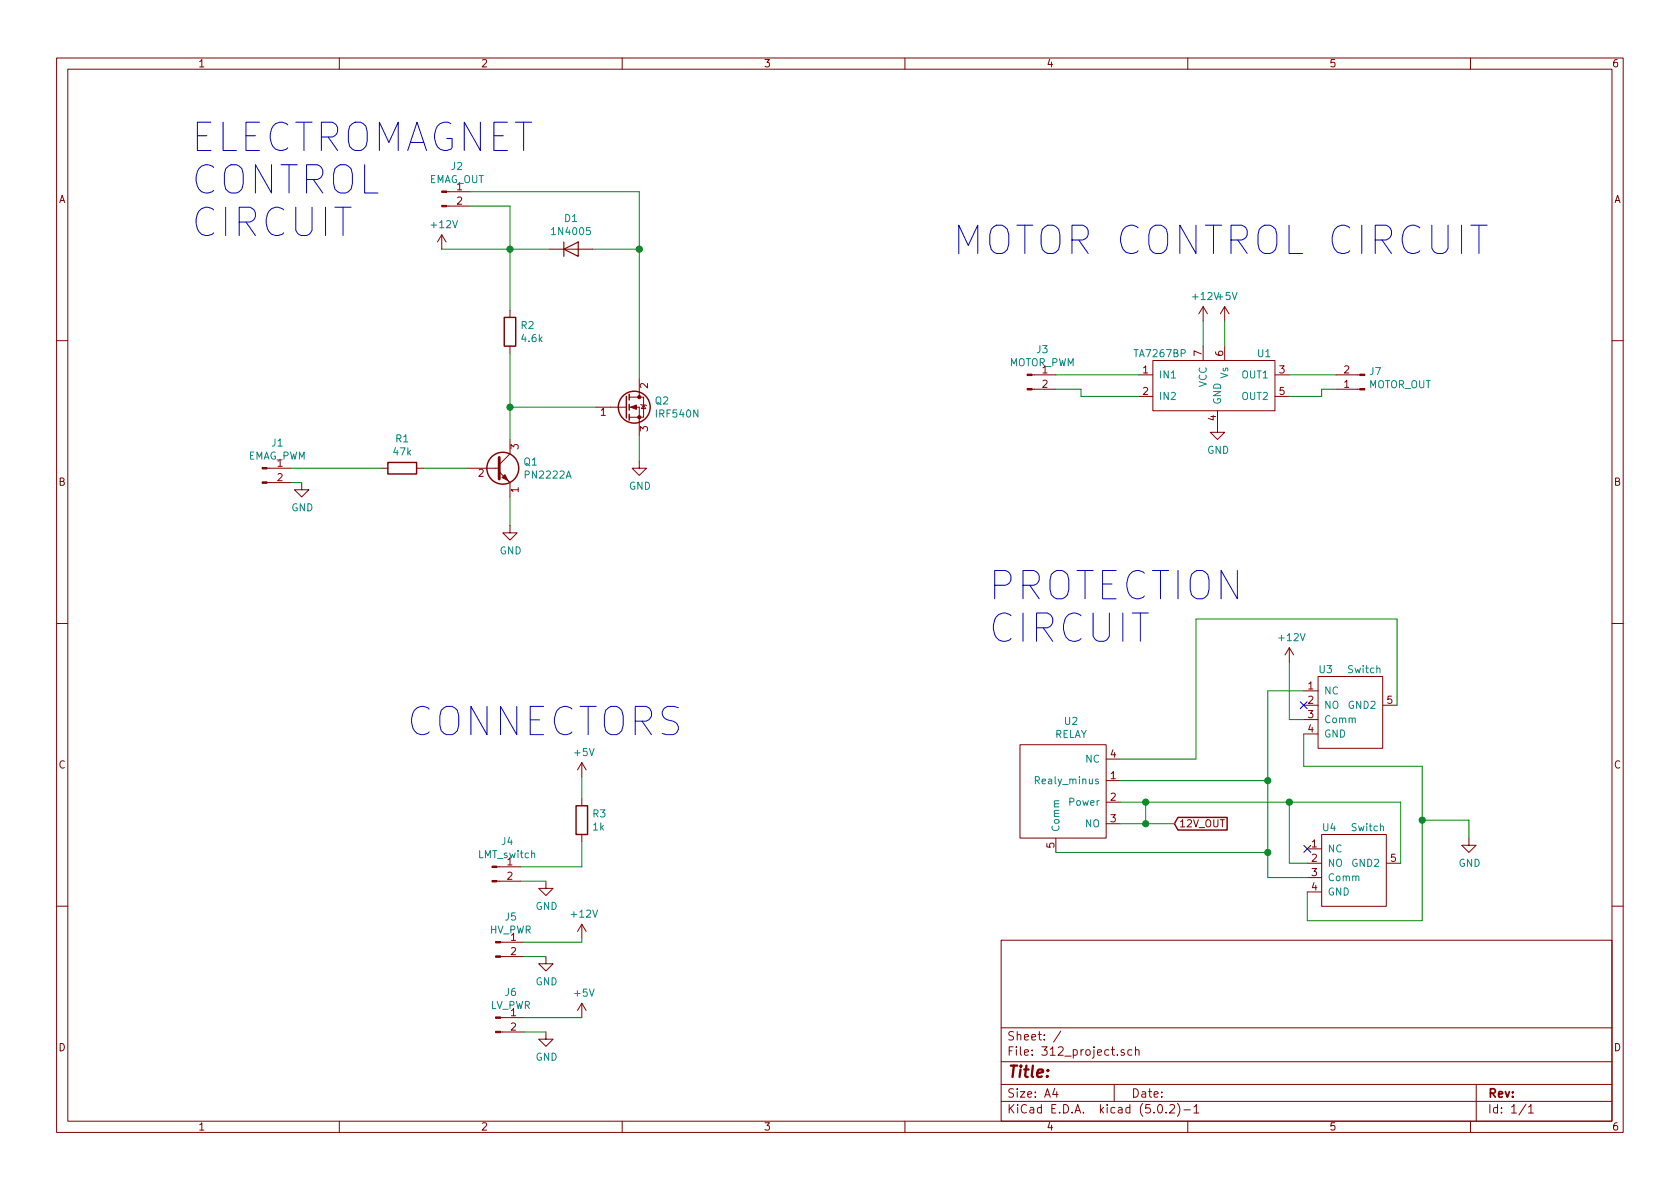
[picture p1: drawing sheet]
EESchema Schematic File Version 4
LIBS:312_project-cache
EELAYER 26 0
EELAYER END
$Descr A4 11693 8268
encoding utf-8
Sheet 1 1
Title ""
Date ""
Rev ""
Comp ""
Comment1 ""
Comment2 ""
Comment3 ""
Comment4 ""
$EndDescr
$Comp
L Connector:Conn_01x02_Male J2
U 1 1
P 3075 1325
F 0 "J2" H 3181 1503 50  0000 C CNN
F 1 "EMAG_OUT" H 3181 1412 50  0000 C CNN
F 2 "Pin_Headers:Pin_Header_Straight_1x02_Pitch2.00mm" H 3075 1325 50  0001 C CNN
F 3 "~" H 3075 1325 50  0001 C CNN
	1    3075 1325
	1    0    0    -1  
$EndComp
$Comp
L Connector:Conn_01x02_Male J1
U 1 1
P 1825 3250
F 0 "J1" H 1931 3428 50  0000 C CNN
F 1 "EMAG_PWM" H 1931 3337 50  0000 C CNN
F 2 "Pin_Headers:Pin_Header_Straight_1x02_Pitch2.00mm" H 1825 3250 50  0001 C CNN
F 3 "~" H 1825 3250 50  0001 C CNN
	1    1825 3250
	1    0    0    -1  
$EndComp
$Comp
L Connector:Conn_01x02_Male J3
U 1 1
P 7150 2600
F 0 "J3" H 7256 2778 50  0000 C CNN
F 1 "MOTOR_PWM" H 7256 2687 50  0000 C CNN
F 2 "Pin_Headers:Pin_Header_Straight_1x02_Pitch2.00mm" H 7150 2600 50  0001 C CNN
F 3 "~" H 7150 2600 50  0001 C CNN
	1    7150 2600
	1    0    0    -1  
$EndComp
$Comp
L Connector:Conn_01x02_Male J7
U 1 1
P 9500 2700
F 0 "J7" H 9472 2580 50  0000 R CNN
F 1 "MOTOR_OUT" H 9472 2671 50  0000 R CNN
F 2 "Pin_Headers:Pin_Header_Straight_1x02_Pitch2.00mm" H 9500 2700 50  0001 C CNN
F 3 "~" H 9500 2700 50  0001 C CNN
	1    9500 2700
	-1   0    0    1   
$EndComp
$Comp
L Connector:Conn_01x02_Male J4
U 1 1
P 3425 6025
F 0 "J4" H 3531 6203 50  0000 C CNN
F 1 "LMT_switch" H 3531 6112 50  0000 C CNN
F 2 "Pin_Headers:Pin_Header_Straight_1x02_Pitch2.00mm" H 3425 6025 50  0001 C CNN
F 3 "~" H 3425 6025 50  0001 C CNN
	1    3425 6025
	1    0    0    -1  
$EndComp
$Comp
L Connector:Conn_01x02_Male J5
U 1 1
P 3450 6550
F 0 "J5" H 3556 6728 50  0000 C CNN
F 1 "HV_PWR" H 3556 6637 50  0000 C CNN
F 2 "Pin_Headers:Pin_Header_Straight_1x02_Pitch2.00mm" H 3450 6550 50  0001 C CNN
F 3 "~" H 3450 6550 50  0001 C CNN
	1    3450 6550
	1    0    0    -1  
$EndComp
$Comp
L Connector:Conn_01x02_Male J6
U 1 1
P 3450 7075
F 0 "J6" H 3556 7253 50  0000 C CNN
F 1 "LV_PWR" H 3556 7162 50  0000 C CNN
F 2 "Pin_Headers:Pin_Header_Straight_1x02_Pitch2.00mm" H 3450 7075 50  0001 C CNN
F 3 "~" H 3450 7075 50  0001 C CNN
	1    3450 7075
	1    0    0    -1  
$EndComp
$Comp
L Device:R R1
U 1 1
P 2800 3250
F 0 "R1" V 2593 3250 50  0000 C CNN
F 1 "47k" V 2684 3250 50  0000 C CNN
F 2 "Resistors_THT:R_Axial_DIN0309_L9.0mm_D3.2mm_P15.24mm_Horizontal" V 2730 3250 50  0001 C CNN
F 3 "~" H 2800 3250 50  0001 C CNN
	1    2800 3250
	0    1    1    0   
$EndComp
$Comp
L Device:R R2
U 1 1
P 3550 2300
F 0 "R2" H 3620 2346 50  0000 L CNN
F 1 "4.6k" H 3620 2255 50  0000 L CNN
F 2 "Resistors_THT:R_Axial_DIN0309_L9.0mm_D3.2mm_P15.24mm_Horizontal" V 3480 2300 50  0001 C CNN
F 3 "~" H 3550 2300 50  0001 C CNN
	1    3550 2300
	1    0    0    -1  
$EndComp
$Comp
L Device:R R3
U 1 1
P 4050 5700
F 0 "R3" H 4120 5746 50  0000 L CNN
F 1 "1k" H 4120 5655 50  0000 L CNN
F 2 "Resistors_THT:R_Axial_DIN0309_L9.0mm_D3.2mm_P15.24mm_Horizontal" V 3980 5700 50  0001 C CNN
F 3 "~" H 4050 5700 50  0001 C CNN
	1    4050 5700
	1    0    0    -1  
$EndComp
$Comp
L Transistor_BJT:PN2222A Q1
U 1 1
P 3450 3250
F 0 "Q1" H 3641 3296 50  0000 L CNN
F 1 "PN2222A" H 3641 3205 50  0000 L CNN
F 2 "TO_SOT_Packages_THT:TO-92_Horizontal2_Inline_Narrow_Oval" H 3650 3175 50  0001 L CIN
F 3 "http://www.fairchildsemi.com/ds/PN/PN2222A.pdf" H 3450 3250 50  0001 L CNN
	1    3450 3250
	1    0    0    -1  
$EndComp
$Comp
L Transistor_FET:IRF540N Q2
U 1 1
P 4350 2825
F 0 "Q2" H 4555 2871 50  0000 L CNN
F 1 "IRF540N" H 4555 2780 50  0000 L CNN
F 2 "TO_SOT_Packages_THT:TO-92_Horizontal2_Inline_Narrow_Oval" H 4600 2750 50  0001 L CIN
F 3 "http://www.irf.com/product-info/datasheets/data/irf540n.pdf" H 4350 2825 50  0001 L CNN
	1    4350 2825
	1    0    0    -1  
$EndComp
Wire Wire Line
	4450 1325 4450 1725
Wire Wire Line
	3275 1325 4450 1325
Wire Wire Line
	4150 2825 3550 2825
Wire Wire Line
	3550 2825 3550 2450
Wire Wire Line
	3550 2825 3550 3050
Connection ~ 3550 2825
Wire Wire Line
	3250 3250 2950 3250
Wire Wire Line
	2650 3250 2025 3250
Wire Wire Line
	3550 2150 3550 1725
Wire Wire Line
	3550 1425 3275 1425
Connection ~ 3550 1725
Wire Wire Line
	3550 1725 3550 1425
Wire Wire Line
	4125 1725 4450 1725
Connection ~ 4450 1725
Wire Wire Line
	4450 1725 4450 2625
Wire Wire Line
	4450 3025 4450 3200
Wire Wire Line
	3550 3450 3550 3650
Wire Wire Line
	3550 1725 3075 1725
$Comp
L 312_project-rescue:TA7267BP-symbol U1
U 1 1
P 8275 2800
F 0 "U1" H 8800 3150 50  0000 C CNN
F 1 "TA7267BP" H 8075 3150 50  0000 C CNN
F 2 "Resistors_THT:R_Array_SIP7" H 8275 2800 50  0001 C CNN
F 3 "" H 8275 2800 50  0001 C CNN
	1    8275 2800
	1    0    0    -1  
$EndComp
Wire Wire Line
	7350 2600 7925 2600
Wire Wire Line
	7925 2750 7525 2750
Wire Wire Line
	7525 2750 7525 2700
Wire Wire Line
	7525 2700 7350 2700
Wire Wire Line
	8975 2600 9300 2600
Wire Wire Line
	9300 2700 9200 2700
Wire Wire Line
	9200 2700 9200 2750
Wire Wire Line
	9200 2750 8975 2750
$Comp
L power:+12V #PWR0101
U 1 1
P 3075 1725
F 0 "#PWR0101" H 3075 1575 50  0001 C CNN
F 1 "+12V" H 3090 1898 50  0000 C CNN
F 2 "" H 3075 1725 50  0001 C CNN
F 3 "" H 3075 1725 50  0001 C CNN
	1    3075 1725
	1    0    0    -1  
$EndComp
$Comp
L power:GND #PWR0102
U 1 1
P 3550 3650
F 0 "#PWR0102" H 3550 3400 50  0001 C CNN
F 1 "GND" H 3555 3477 50  0000 C CNN
F 2 "" H 3550 3650 50  0001 C CNN
F 3 "" H 3550 3650 50  0001 C CNN
	1    3550 3650
	1    0    0    -1  
$EndComp
$Comp
L power:GND #PWR0103
U 1 1
P 4450 3200
F 0 "#PWR0103" H 4450 2950 50  0001 C CNN
F 1 "GND" H 4455 3027 50  0000 C CNN
F 2 "" H 4450 3200 50  0001 C CNN
F 3 "" H 4450 3200 50  0001 C CNN
	1    4450 3200
	1    0    0    -1  
$EndComp
$Comp
L power:GND #PWR0104
U 1 1
P 8475 2950
F 0 "#PWR0104" H 8475 2700 50  0001 C CNN
F 1 "GND" H 8480 2777 50  0000 C CNN
F 2 "" H 8475 2950 50  0001 C CNN
F 3 "" H 8475 2950 50  0001 C CNN
	1    8475 2950
	1    0    0    -1  
$EndComp
$Comp
L power:GND #PWR0105
U 1 1
P 3800 6125
F 0 "#PWR0105" H 3800 5875 50  0001 C CNN
F 1 "GND" H 3805 5952 50  0000 C CNN
F 2 "" H 3800 6125 50  0001 C CNN
F 3 "" H 3800 6125 50  0001 C CNN
	1    3800 6125
	1    0    0    -1  
$EndComp
$Comp
L power:GND #PWR0106
U 1 1
P 3800 6650
F 0 "#PWR0106" H 3800 6400 50  0001 C CNN
F 1 "GND" H 3805 6477 50  0000 C CNN
F 2 "" H 3800 6650 50  0001 C CNN
F 3 "" H 3800 6650 50  0001 C CNN
	1    3800 6650
	1    0    0    -1  
$EndComp
$Comp
L power:GND #PWR0107
U 1 1
P 3800 7175
F 0 "#PWR0107" H 3800 6925 50  0001 C CNN
F 1 "GND" H 3805 7002 50  0000 C CNN
F 2 "" H 3800 7175 50  0001 C CNN
F 3 "" H 3800 7175 50  0001 C CNN
	1    3800 7175
	1    0    0    -1  
$EndComp
$Comp
L power:+5V #PWR0108
U 1 1
P 4050 5400
F 0 "#PWR0108" H 4050 5250 50  0001 C CNN
F 1 "+5V" H 4065 5573 50  0000 C CNN
F 2 "" H 4050 5400 50  0001 C CNN
F 3 "" H 4050 5400 50  0001 C CNN
	1    4050 5400
	1    0    0    -1  
$EndComp
$Comp
L power:+5V #PWR0109
U 1 1
P 4050 7075
F 0 "#PWR0109" H 4050 6925 50  0001 C CNN
F 1 "+5V" H 4065 7248 50  0000 C CNN
F 2 "" H 4050 7075 50  0001 C CNN
F 3 "" H 4050 7075 50  0001 C CNN
	1    4050 7075
	1    0    0    -1  
$EndComp
$Comp
L power:+5V #PWR0110
U 1 1
P 8525 2225
F 0 "#PWR0110" H 8525 2075 50  0001 C CNN
F 1 "+5V" H 8540 2398 50  0000 C CNN
F 2 "" H 8525 2225 50  0001 C CNN
F 3 "" H 8525 2225 50  0001 C CNN
	1    8525 2225
	1    0    0    -1  
$EndComp
$Comp
L power:+12V #PWR0111
U 1 1
P 8375 2225
F 0 "#PWR0111" H 8375 2075 50  0001 C CNN
F 1 "+12V" H 8390 2398 50  0000 C CNN
F 2 "" H 8375 2225 50  0001 C CNN
F 3 "" H 8375 2225 50  0001 C CNN
	1    8375 2225
	1    0    0    -1  
$EndComp
$Comp
L power:+12V #PWR0112
U 1 1
P 4050 6525
F 0 "#PWR0112" H 4050 6375 50  0001 C CNN
F 1 "+12V" H 4065 6698 50  0000 C CNN
F 2 "" H 4050 6525 50  0001 C CNN
F 3 "" H 4050 6525 50  0001 C CNN
	1    4050 6525
	1    0    0    -1  
$EndComp
Wire Wire Line
	8525 2225 8525 2400
Wire Wire Line
	8375 2400 8375 2225
Wire Wire Line
	3625 6125 3800 6125
Wire Wire Line
	3650 6650 3800 6650
Wire Wire Line
	3650 7175 3800 7175
Wire Wire Line
	3650 7075 4050 7075
Wire Wire Line
	4050 6550 4050 6525
Wire Wire Line
	3650 6550 4050 6550
Wire Wire Line
	3625 6025 4050 6025
Wire Wire Line
	4050 6025 4050 5850
Wire Wire Line
	4050 5550 4050 5400
$Comp
L power:GND #PWR0113
U 1 1
P 2100 3350
F 0 "#PWR0113" H 2100 3100 50  0001 C CNN
F 1 "GND" H 2105 3177 50  0000 C CNN
F 2 "" H 2100 3350 50  0001 C CNN
F 3 "" H 2100 3350 50  0001 C CNN
	1    2100 3350
	1    0    0    -1  
$EndComp
Wire Wire Line
	2025 3350 2100 3350
$Comp
L Diode:1N4005 D1
U 1 1
P 3975 1725
F 0 "D1" H 3975 1941 50  0000 C CNN
F 1 "1N4005" H 3975 1850 50  0000 C CNN
F 2 "Diodes_THT:D_DO-41_SOD81_P10.16mm_Horizontal" H 3975 1550 50  0001 C CNN
F 3 "http://www.vishay.com/docs/88503/1n4001.pdf" H 3975 1725 50  0001 C CNN
	1    3975 1725
	1    0    0    -1  
$EndComp
Wire Wire Line
	3550 1725 3825 1725
$Comp
L 312_project-rescue:Switch U3
U 1 1
P 9375 5000
F 0 "U3" H 9175 5350 50  0000 L CNN
F 1 "Switch" H 9375 5350 50  0000 L CNN
F 2 "" H 8975 5000 50  0001 C CNN
F 3 "" H 8975 5000 50  0001 C CNN
	1    9375 5000
	1    0    0    -1  
$EndComp
$Comp
L 312_project-rescue:Switch U4
U 1 1
P 9400 6100
F 0 "U4" H 9200 6450 50  0000 L CNN
F 1 "Switch" H 9400 6450 50  0000 L CNN
F 2 "" H 9000 6100 50  0001 C CNN
F 3 "" H 9000 6100 50  0001 C CNN
	1    9400 6100
	1    0    0    -1  
$EndComp
$Comp
L 312_project-rescue:RELAY U2
U 1 1
P 7550 5475
F 0 "U2" H 7456 5940 50  0000 C CNN
F 1 "RELAY" H 7456 5849 50  0000 C CNN
F 2 "" H 7050 5125 50  0001 C CNN
F 3 "" H 7050 5125 50  0001 C CNN
	1    7550 5475
	1    0    0    -1  
$EndComp
Wire Wire Line
	7350 5925 8825 5925
Wire Wire Line
	8825 5925 8825 6100
Wire Wire Line
	8825 6100 9100 6100
Wire Wire Line
	7800 5725 7975 5725
Wire Wire Line
	7975 5725 7975 5575
Wire Wire Line
	7975 5575 7800 5575
Wire Wire Line
	8825 4800 9075 4800
Connection ~ 8825 5925
Wire Wire Line
	8825 4800 8825 5425
Wire Wire Line
	7800 5425 8825 5425
Connection ~ 8825 5425
Wire Wire Line
	8825 5425 8825 5925
Wire Wire Line
	9075 5000 8975 5000
Wire Wire Line
	8975 5000 8975 4600
Wire Wire Line
	9075 5100 9075 5325
Wire Wire Line
	9075 5325 9900 5325
Wire Wire Line
	9900 5325 9900 5700
Wire Wire Line
	9900 6400 9100 6400
Wire Wire Line
	9100 6400 9100 6200
Wire Wire Line
	9100 6000 8975 6000
Wire Wire Line
	8975 6000 8975 5575
Wire Wire Line
	8975 5575 7975 5575
Connection ~ 7975 5575
Wire Wire Line
	9900 5700 10225 5700
Wire Wire Line
	10225 5700 10225 5825
Connection ~ 9900 5700
Wire Wire Line
	9900 5700 9900 6400
Wire Wire Line
	9725 4900 9725 4300
Wire Wire Line
	9725 4300 8325 4300
Wire Wire Line
	8325 4300 8325 5275
Wire Wire Line
	8325 5275 7800 5275
Wire Wire Line
	9750 6000 9750 5575
Wire Wire Line
	9750 5575 8975 5575
Connection ~ 8975 5575
NoConn ~ 9100 5900
NoConn ~ 9075 4900
$Comp
L power:+12V #PWR01
U 1 1
P 8975 4600
F 0 "#PWR01" H 8975 4450 50  0001 C CNN
F 1 "+12V" H 8990 4773 50  0000 C CNN
F 2 "" H 8975 4600 50  0001 C CNN
F 3 "" H 8975 4600 50  0001 C CNN
	1    8975 4600
	1    0    0    -1  
$EndComp
$Comp
L power:GND #PWR02
U 1 1
P 10225 5825
F 0 "#PWR02" H 10225 5575 50  0001 C CNN
F 1 "GND" H 10230 5652 50  0000 C CNN
F 2 "" H 10225 5825 50  0001 C CNN
F 3 "" H 10225 5825 50  0001 C CNN
	1    10225 5825
	1    0    0    -1  
$EndComp
Text GLabel 8175 5725 2    50   Input ~ 0
12V_OUT
Wire Wire Line
	8175 5725 7975 5725
Connection ~ 7975 5725
Text Notes 6875 4475 0    197  ~ 0
PROTECTION \nCIRCUIT
Text Notes 6625 1775 0    197  ~ 0
MOTOR CONTROL CIRCUIT
Text Notes 2825 5125 0    197  ~ 0
CONNECTORS
Text Notes 1325 1650 0    197  ~ 0
ELECTROMAGNET\nCONTROL \nCIRCUIT
$EndSCHEMATC
